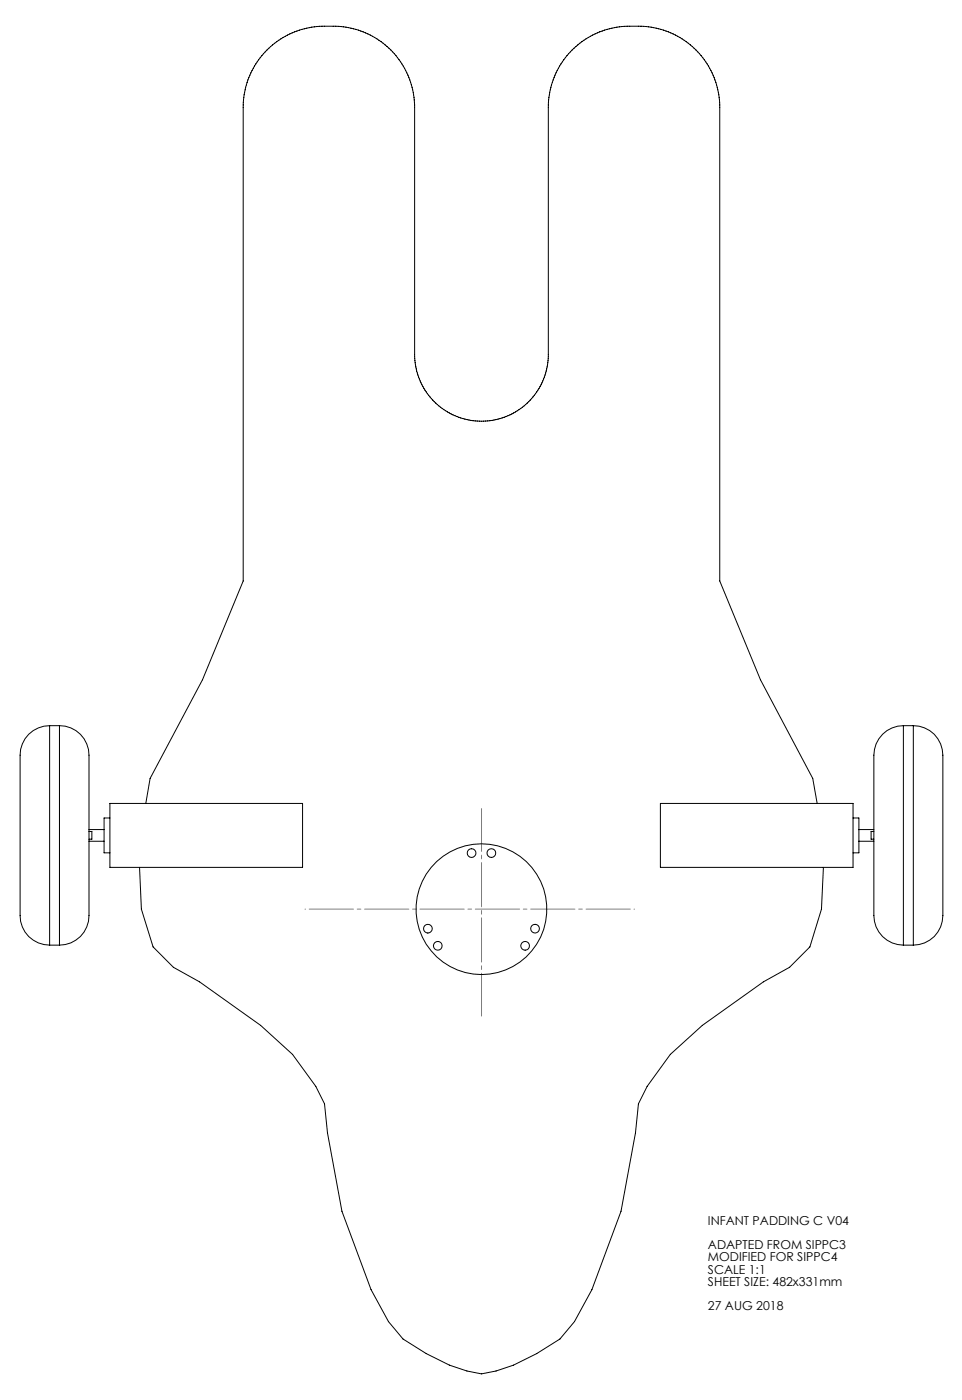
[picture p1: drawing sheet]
<svg xmlns="http://www.w3.org/2000/svg" width="331mm" height="482mm" viewBox="0 0 331 482" stroke-linecap="round" stroke-linejoin="round" font-family="sans-serif">
<path d="M165.7 278.4v71.4" fill="none" stroke="#808080" stroke-width=".34" stroke-dasharray="15.2 1.3 1.3 1.3" stroke-dashoffset=".5"/>
<path d="M218.3 313h-113.4" fill="none" stroke="#808080" stroke-width=".34" stroke-dasharray="15.2 1.3 1.3 1.3" stroke-dashoffset="-1.4"/>
<g fill="none" stroke="#000" stroke-width=".34">
<path d="M17.1 249.8a10.3 10.3 0 0 0-10.2 11.8v48.4a25.9 25.9 0 0 0 .8 9.1 10.2 10.2 0 0 0 9.4 6.3M17.1 249.8v75.6M17.1 249.8h3.4M20.5 249.8a10.3 10.3 0 0 1 10.1 11.8v48.4a25.9 25.9 0 0 1-.8 9.1 10.2 10.2 0 0 1-9.3 6.3M20.5 249.8v75.6M310.8 249.8a10.4 10.4 0 0 0-10.1 11.8v48.4a25.9 25.9 0 0 0 .7 9.1 10.2 10.2 0 0 0 9.4 6.3M310.8 249.8v75.6M310.8 249.8h3.5M314.3 249.8a10.4 10.4 0 0 1 10.1 11.8v48.4a25.9 25.9 0 0 1-.8 9.1 10.2 10.2 0 0 1-9.3 6.3M314.3 249.8v75.6M37.8 276.6h66.3v22h-66.3zM50.2 276.6l1.4-8.6 18.1-34 14-34v-163.9a28 28 0 0 1 27.1-27.1h4.7a28 28 0 0 1 27.2 27.1v86.6a23 23 0 0 0 23 22.3 23 23 0 0 0 23-22.3v-86.6a28 28 0 0 1 27.1-27.1h4.8a28 28 0 0 1 27 27.1v163.9l14.1 34 17.9 34 1.6 8.6"/>
<path d="M227.2 276.6h66.3v22h-66.3zM30.6 286.3h1v2.6h-1M30.6 289.6h5.2M30.6 285.6h5.2M37.8 281.6h-2v12h2M48 298.6l.6 14.4 4.1 13 7 7 9 5 21 15 10.9 10 8.1 11 3 6 1 10 5 27 10 27 6 11 5 6 7.9 5 8.1 4 6 2 5 1 5-1 6-2 8-4 8-5 5-6 6-11 10-27 5-27 1-10 3-6 7.9-11 11.1-10 21-15 9-5 7-7 3.9-13 .7-14.4M293.5 281.6h2v12h-2M295.5 289.6h5.2M295.5 285.6h5.2M300.7 286.3h-1v2.6h1M17.1 325.4h3.4M310.8 325.4h3.5"/>
<circle cx="162.2" cy="293.7" r="1.49"/>
<circle cx="169.1" cy="293.7" r="1.51"/>
<circle cx="147.2" cy="319.7" r="1.51"/>
<circle cx="165.7" cy="313" r="22.5"/>
<circle cx="184.1" cy="319.7" r="1.5"/>
<circle cx="150.6" cy="325.6" r="1.5"/>
<circle cx="180.7" cy="325.6" r="1.5"/>
</g>
<g font-size="4.2">
<text x="243.6" y="421.8">INFANT PADDING C V04</text>
<text x="243.6" y="430.1">ADAPTED FROM SIPPC3</text>
<text x="243.6" y="434.3">MODIFIED FOR SIPPC4</text>
<text x="243.6" y="438.5">SCALE 1:1</text>
<text x="243.6" y="442.7">SHEET SIZE: 482x331mm</text>
<text x="243.6" y="451">27 AUG 2018</text>
</g>
</svg>
